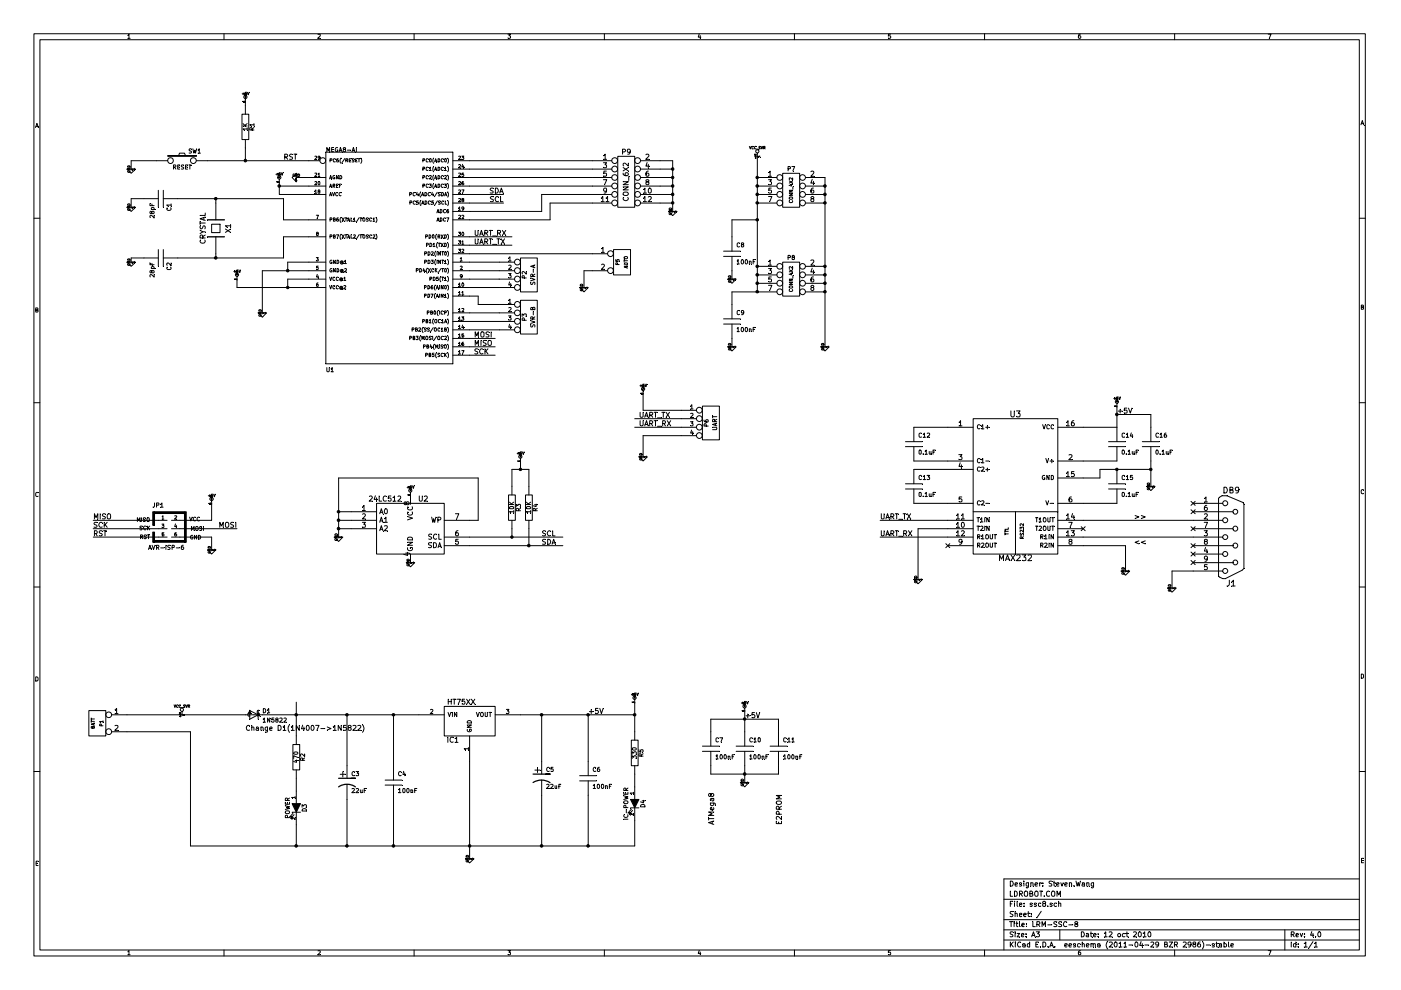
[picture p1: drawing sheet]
EESchema Schematic File Version 2  date 12/10/2010 18:19:44
LIBS:power
LIBS:device
LIBS:transistors
LIBS:conn
LIBS:linear
LIBS:regul
LIBS:74xx
LIBS:cmos4000
LIBS:adc-dac
LIBS:memory
LIBS:xilinx
LIBS:special
LIBS:microcontrollers
LIBS:dsp
LIBS:microchip
LIBS:analog_switches
LIBS:motorola
LIBS:texas
LIBS:intel
LIBS:audio
LIBS:interface
LIBS:digital-audio
LIBS:philips
LIBS:display
LIBS:cypress
LIBS:siliconi
LIBS:opto
LIBS:atmel
LIBS:contrib
LIBS:valves
LIBS:ssc8-cache
EELAYER 24  0
EELAYER END
$Descr A3 16535 11700
Sheet 1 1
Title "LRM-SSC-8"
Date "12 oct 2010"
Rev "4.0"
Comp "LDROBOT.COM"
Comment1 "Designer: Steven.Wang"
Comment2 ""
Comment3 ""
Comment4 ""
$EndDescr
Text Notes 9250 9750 1    60   ~ 0
E2PROM
Text Notes 8450 9750 1    60   ~ 0
ATMega8
Connection ~ 7950 2000
Wire Wire Line
	7800 2000 7950 2000
Connection ~ 7950 2200
Wire Wire Line
	7800 2200 7950 2200
Connection ~ 7950 2400
Wire Wire Line
	7800 2400 7950 2400
Wire Wire Line
	2900 8450 1500 8450
Wire Wire Line
	4950 8450 3100 8450
Wire Wire Line
	4850 5950 4850 5850
Wire Wire Line
	6400 2300 6400 2500
Wire Wire Line
	6400 2300 7000 2300
Wire Wire Line
	1875 6250 1100 6250
Wire Wire Line
	2125 6350 2500 6350
Wire Wire Line
	2125 6150 2500 6150
Wire Wire Line
	5550 3000 7000 3000
Wire Wire Line
	8650 2800 8650 2600
Wire Wire Line
	7600 5400 7600 5150
Wire Wire Line
	7600 5150 8050 5150
Connection ~ 7500 8450
Wire Wire Line
	7500 8650 7500 8300
Connection ~ 3500 8450
Wire Wire Line
	3500 9200 3500 9350
Wire Wire Line
	2250 8650 2250 10000
Wire Wire Line
	2250 8650 1500 8650
Wire Wire Line
	2250 10000 7500 10000
Connection ~ 4100 8450
Wire Wire Line
	4650 9050 4650 8450
Connection ~ 6950 8450
Wire Wire Line
	6950 9000 6950 8450
Wire Wire Line
	5950 2400 5550 2400
Wire Wire Line
	3400 3200 3400 3100
Wire Wire Line
	3400 3100 3650 3100
Wire Wire Line
	3400 3400 3400 3300
Wire Wire Line
	3400 3300 3650 3300
Wire Wire Line
	6400 2500 5550 2500
Wire Wire Line
	7000 2100 5550 2100
Wire Wire Line
	7000 1900 5550 1900
Wire Wire Line
	5900 3300 5550 3300
Wire Wire Line
	5900 3100 5550 3100
Wire Wire Line
	5900 3700 5550 3700
Wire Wire Line
	5550 3900 5900 3900
Connection ~ 8800 8500
Wire Wire Line
	8800 8400 8800 8650
Wire Wire Line
	8400 9150 9200 9150
Wire Wire Line
	8400 9150 8400 9050
Wire Wire Line
	9200 9150 9200 9050
Wire Wire Line
	4850 6650 4850 6550
Wire Wire Line
	6250 5750 6250 5550
Wire Wire Line
	6250 5550 6050 5550
Wire Wire Line
	6050 5550 6050 5750
Connection ~ 6050 6350
Wire Wire Line
	6050 6250 6050 6350
Connection ~ 4000 6050
Wire Wire Line
	5650 5650 4000 5650
Wire Wire Line
	5650 5650 5650 6150
Wire Wire Line
	5650 6150 5550 6150
Wire Wire Line
	4000 6150 4150 6150
Wire Wire Line
	4150 6050 4000 6050
Wire Wire Line
	8650 4000 8650 4100
Wire Wire Line
	8650 3600 8650 3450
Wire Wire Line
	8650 3450 8950 3450
Wire Wire Line
	8950 3450 8950 1850
Wire Wire Line
	8050 5050 7500 5050
Connection ~ 9750 3250
Connection ~ 8950 3350
Connection ~ 9750 2400
Connection ~ 8950 2400
Connection ~ 8950 2100
Connection ~ 8950 2200
Connection ~ 3300 2200
Wire Wire Line
	2100 2350 3350 2350
Wire Wire Line
	3350 2350 3350 2600
Connection ~ 2550 2350
Wire Wire Line
	2550 2400 2550 2350
Wire Wire Line
	5850 4200 5550 4200
Wire Wire Line
	5850 4000 5550 4000
Wire Wire Line
	3650 2800 3350 2800
Wire Wire Line
	1700 2350 1550 2350
Wire Wire Line
	1550 2350 1550 2450
Wire Wire Line
	1700 3050 1550 3050
Wire Wire Line
	1550 3050 1550 3100
Wire Wire Line
	3650 2100 3500 2100
Connection ~ 6950 10000
Wire Wire Line
	7500 10000 7500 9700
Connection ~ 4100 10000
Wire Wire Line
	1550 2000 1550 1900
Wire Wire Line
	1550 1900 1850 1900
Connection ~ 2900 1900
Wire Wire Line
	2900 1200 2900 1250
Wire Wire Line
	5550 2900 6050 2900
Wire Wire Line
	2800 3300 2800 3400
Wire Wire Line
	5550 2800 6050 2800
Wire Wire Line
	3650 1900 2450 1900
Wire Wire Line
	2900 1750 2900 1900
Connection ~ 5550 10000
Wire Wire Line
	6400 10000 6400 9400
Wire Wire Line
	6950 9400 6950 10000
Connection ~ 6400 10000
Wire Wire Line
	3650 2300 3300 2300
Wire Wire Line
	3650 2200 3300 2200
Wire Wire Line
	3350 2600 3650 2600
Wire Wire Line
	5850 4100 5550 4100
Wire Wire Line
	2550 3000 2550 3050
Connection ~ 2550 3050
Wire Wire Line
	2100 3050 3350 3050
Wire Wire Line
	3350 3050 3350 2800
Wire Wire Line
	3300 2300 3300 2150
Connection ~ 8950 2300
Connection ~ 9750 2300
Connection ~ 9750 2200
Connection ~ 8950 3250
Connection ~ 8950 3150
Connection ~ 8950 3450
Connection ~ 9750 3450
Connection ~ 9750 3150
Connection ~ 9750 3350
Wire Wire Line
	4650 10000 4650 9450
Connection ~ 4650 10000
Wire Wire Line
	8050 4950 7500 4950
Wire Wire Line
	8650 2600 8950 2600
Wire Wire Line
	8650 3200 8650 3300
Wire Wire Line
	4000 6250 4150 6250
Connection ~ 4000 6150
Connection ~ 4000 6250
Wire Wire Line
	6250 6250 6250 6450
Connection ~ 6250 6450
Wire Wire Line
	6150 5450 6150 5550
Connection ~ 6150 5550
Wire Wire Line
	5550 6350 6650 6350
Wire Wire Line
	5550 6450 6650 6450
Wire Wire Line
	4000 5650 4000 6350
Wire Wire Line
	8800 9250 8800 9050
Connection ~ 8800 9150
Wire Wire Line
	8400 8650 8400 8500
Wire Wire Line
	9200 8650 9200 8500
Wire Wire Line
	9200 8500 8400 8500
Wire Wire Line
	2500 6350 2500 6500
Wire Wire Line
	2500 6150 2500 5950
Wire Wire Line
	5550 3800 5900 3800
Wire Wire Line
	5900 3600 5650 3600
Wire Wire Line
	5650 3600 5650 3500
Wire Wire Line
	5650 3500 5550 3500
Wire Wire Line
	5900 3200 5550 3200
Wire Wire Line
	5900 3400 5550 3400
Wire Wire Line
	7000 2000 5550 2000
Wire Wire Line
	7000 2200 5550 2200
Wire Wire Line
	5550 2600 6500 2600
Wire Wire Line
	2800 3400 3650 3400
Connection ~ 3400 3400
Wire Wire Line
	3650 3200 3100 3200
Wire Wire Line
	3100 3200 3100 3700
Connection ~ 3400 3200
Wire Wire Line
	5950 2300 5550 2300
Wire Wire Line
	7500 9150 7500 9300
Wire Wire Line
	6400 8450 6400 9000
Connection ~ 6400 8450
Wire Wire Line
	4100 8450 4100 9050
Connection ~ 4650 8450
Wire Wire Line
	4100 10000 4100 9450
Wire Wire Line
	7500 8450 6150 8450
Wire Wire Line
	5550 10150 5550 9000
Wire Wire Line
	3500 10000 3500 9750
Connection ~ 3500 10000
Wire Wire Line
	3500 8700 3500 8300
Wire Wire Line
	8050 4850 7600 4850
Wire Wire Line
	7600 4850 7600 4650
Connection ~ 8950 2600
Wire Wire Line
	9750 2100 9750 4100
Wire Wire Line
	7000 3200 6900 3200
Wire Wire Line
	6900 3200 6900 3400
Wire Wire Line
	2125 6250 2800 6250
Wire Wire Line
	1875 6350 1100 6350
Wire Wire Line
	1875 6150 1100 6150
Wire Wire Line
	7000 2400 6500 2400
Wire Wire Line
	6500 2400 6500 2600
Wire Wire Line
	10400 6150 11200 6150
Connection ~ 13200 4900
Wire Wire Line
	13600 5050 13600 4900
Wire Wire Line
	13600 4900 13200 4900
Wire Wire Line
	13300 6750 13300 6450
Wire Wire Line
	11200 6250 10850 6250
Wire Wire Line
	10400 6350 11200 6350
Wire Wire Line
	13850 6950 13850 6750
Wire Wire Line
	13850 6750 14100 6750
Wire Wire Line
	12800 6150 14100 6150
Wire Wire Line
	13600 5550 13000 5550
Wire Wire Line
	13000 5550 13000 5650
Wire Wire Line
	12800 5050 13200 5050
Wire Wire Line
	11200 5550 10800 5550
Wire Wire Line
	11200 5050 10800 5050
Wire Wire Line
	11200 5450 10800 5450
Wire Wire Line
	11200 5950 10800 5950
Wire Wire Line
	12800 5450 13200 5450
Wire Wire Line
	13200 5950 12800 5950
Wire Wire Line
	13200 5050 13200 4800
Wire Wire Line
	12800 6350 14100 6350
Connection ~ 13200 5550
Wire Wire Line
	13300 6450 12800 6450
Wire Wire Line
	10850 6250 10850 6850
Wire Wire Line
	13600 5750 13600 5450
Connection ~ 13600 5550
Wire Wire Line
	13000 5650 12800 5650
Wire Wire Line
	7800 1900 7950 1900
Wire Wire Line
	7950 1900 7950 2500
Wire Wire Line
	7800 2300 7950 2300
Connection ~ 7950 2300
Wire Wire Line
	7800 2100 7950 2100
Connection ~ 7950 2100
$Comp
L CONN_6X2 P9
U 1 1
P 7400 2150
F 0 "P9" H 7400 2500 60  0000 C CNN
F 1 "CONN_6X2" V 7400 2150 60  0000 C CNN
	1    7400 2150
	1    0    0    -1  
$EndComp
Text Notes 2900 8650 0    60   ~ 0
Change D1(1N4007->1N5822)
$Comp
L DB9 J1
U 1 1
P 14550 6350
F 0 "J1" H 14550 6900 70  0000 C CNN
F 1 "DB9" H 14550 5800 70  0000 C CNN
	1    14550 6350
	1    0    0    1   
$EndComp
Text Label 13200 4900 0    60   ~ 0
+5V
Text Notes 13400 6450 0    60   ~ 0
<<
Text Notes 13400 6150 0    60   ~ 0
>>
Text Label 10400 6350 0    60   ~ 0
UART_RX
Text Label 10400 6150 0    60   ~ 0
UART_TX
$Comp
L MAX232 U3
U 1 1
P 12000 5750
F 0 "U3" H 12000 6600 70  0000 C CNN
F 1 "MAX232" H 12000 4900 70  0000 C CNN
F 2 "SOP16" H 12000 5750 60  0001 C CNN
	1    12000 5750
	1    0    0    -1  
$EndComp
$Comp
L C C16
U 1 1
P 13600 5250
F 0 "C16" H 13650 5350 50  0000 L CNN
F 1 "0.1uF" H 13650 5150 50  0000 L CNN
	1    13600 5250
	1    0    0    -1  
$EndComp
NoConn ~ 11200 6450
NoConn ~ 12800 6250
$Comp
L GND #PWR30
U 1 1
P 13300 6750
F 0 "#PWR30" H 13300 6750 30  0001 C CNN
F 1 "GND" H 13300 6680 30  0001 C CNN
	1    13300 6750
	1    0    0    -1  
$EndComp
$Comp
L GND #PWR28
U 1 1
P 10850 6850
F 0 "#PWR28" H 10850 6850 30  0001 C CNN
F 1 "GND" H 10850 6780 30  0001 C CNN
	1    10850 6850
	1    0    0    -1  
$EndComp
NoConn ~ 14100 6650
NoConn ~ 14100 6550
NoConn ~ 14100 6450
NoConn ~ 14100 6250
NoConn ~ 14100 6050
NoConn ~ 14100 5950
$Comp
L GND #PWR32
U 1 1
P 13850 6950
F 0 "#PWR32" H 13850 6950 30  0001 C CNN
F 1 "GND" H 13850 6880 30  0001 C CNN
	1    13850 6950
	1    0    0    -1  
$EndComp
$Comp
L +5V #PWR29
U 1 1
P 13200 4800
F 0 "#PWR29" H 13200 4890 20  0001 C CNN
F 1 "+5V" H 13200 4890 30  0000 C CNN
	1    13200 4800
	1    0    0    -1  
$EndComp
$Comp
L GND #PWR31
U 1 1
P 13600 5750
F 0 "#PWR31" H 13600 5750 30  0001 C CNN
F 1 "GND" H 13600 5680 30  0001 C CNN
	1    13600 5750
	1    0    0    -1  
$EndComp
$Comp
L C C15
U 1 1
P 13200 5750
F 0 "C15" H 13250 5850 50  0000 L CNN
F 1 "0.1uF" H 13250 5650 50  0000 L CNN
	1    13200 5750
	1    0    0    -1  
$EndComp
$Comp
L C C14
U 1 1
P 13200 5250
F 0 "C14" H 13250 5350 50  0000 L CNN
F 1 "0.1uF" H 13250 5150 50  0000 L CNN
	1    13200 5250
	1    0    0    -1  
$EndComp
$Comp
L C C13
U 1 1
P 10800 5750
F 0 "C13" H 10850 5850 50  0000 L CNN
F 1 "0.1uF" H 10850 5650 50  0000 L CNN
	1    10800 5750
	1    0    0    -1  
$EndComp
$Comp
L C C12
U 1 1
P 10800 5250
F 0 "C12" H 10850 5350 50  0000 L CNN
F 1 "0.1uF" H 10850 5150 50  0000 L CNN
	1    10800 5250
	1    0    0    -1  
$EndComp
$Comp
L DIODE-SMB D1
U 1 1
P 3000 8450
F 0 "D1" H 3100 8469 50  0000 L BNN
F 1 "1N5822" H 3100 8359 50  0000 L BNN
F 2 "diode-SMB" H 3000 8600 50  0001 C CNN
	1    3000 8450
	1    0    0    -1  
$EndComp
$Comp
L GND #PWR21
U 1 1
P 7950 2500
F 0 "#PWR21" H 7950 2500 30  0001 C CNN
F 1 "GND" H 7950 2430 30  0001 C CNN
	1    7950 2500
	1    0    0    -1  
$EndComp
Text Label 8800 8500 0    60   ~ 0
+5V
Text Label 6950 8450 0    60   ~ 0
+5V
Text Label 5950 2300 2    60   ~ 0
SDA
$Comp
L GND #PWR17
U 1 1
P 6900 3400
F 0 "#PWR17" H 6900 3400 30  0001 C CNN
F 1 "GND" H 6900 3330 30  0001 C CNN
	1    6900 3400
	1    0    0    -1  
$EndComp
$Comp
L CONN_2 P5
U 1 1
P 7350 3100
F 0 "P5" V 7300 3100 40  0000 C CNN
F 1 "AUTO" V 7400 3100 40  0000 C CNN
	1    7350 3100
	1    0    0    -1  
$EndComp
$Comp
L GND #PWR20
U 1 1
P 7600 5400
F 0 "#PWR20" H 7600 5400 30  0001 C CNN
F 1 "GND" H 7600 5330 30  0001 C CNN
	1    7600 5400
	1    0    0    -1  
$EndComp
$Comp
L CONN_4 P6
U 1 1
P 8400 5000
F 0 "P6" V 8350 5000 50  0000 C CNN
F 1 "UART" V 8450 5000 50  0000 C CNN
	1    8400 5000
	1    0    0    -1  
$EndComp
$Comp
L +6V #PWR4
U 1 1
P 2150 8450
F 0 "#PWR4" H 2150 8580 20  0001 C CNN
F 1 "VCC_SVR" H 2150 8550 30  0000 C CNN
	1    2150 8450
	1    0    0    -1  
$EndComp
$Comp
L +5V #PWR18
U 1 1
P 7500 8300
F 0 "#PWR18" H 7500 8390 20  0001 C CNN
F 1 "+5V" H 7500 8390 30  0000 C CNN
	1    7500 8300
	1    0    0    -1  
$EndComp
$Comp
L R R2
U 1 1
P 3500 8950
F 0 "R2" V 3580 8950 50  0000 C CNN
F 1 "470" V 3500 8950 50  0000 C CNN
	1    3500 8950
	1    0    0    -1  
$EndComp
$Comp
L LED D3
U 1 1
P 3500 9550
F 0 "D3" H 3500 9650 50  0000 C CNN
F 1 "POWER" H 3500 9450 50  0000 C CNN
	1    3500 9550
	0    1    1    0   
$EndComp
$Comp
L HT75XX IC1
U 1 1
P 5550 8700
F 0 "IC1" H 5350 8650 60  0000 C CNN
F 1 "HT75XX" H 5450 9100 60  0000 C CNN
F 2 "TO-92" H 5550 8700 60  0001 C CNN
	1    5550 8700
	1    0    0    -1  
$EndComp
$Comp
L CONN_4 P3
U 1 1
P 6250 3750
F 0 "P3" V 6200 3750 50  0000 C CNN
F 1 "SVR-B" V 6300 3750 50  0000 C CNN
	1    6250 3750
	1    0    0    -1  
$EndComp
$Comp
L CONN_4 P2
U 1 1
P 6250 3250
F 0 "P2" V 6200 3250 50  0000 C CNN
F 1 "SVR-A" V 6300 3250 50  0000 C CNN
	1    6250 3250
	1    0    0    -1  
$EndComp
$Comp
L MEGA8-AI U1
U 1 1
P 4550 2900
F 0 "U1" H 3850 1400 50  0000 L BNN
F 1 "MEGA8-AI" H 3850 4000 50  0000 L BNN
F 2 "atmel-TQFP32-08" H 4550 3050 50  0001 C CNN
	1    4550 2900
	1    0    0    -1  
$EndComp
Text Label 1100 6350 0    60   ~ 0
RST
Text Label 1100 6250 0    60   ~ 0
SCK
Text Label 2800 6250 2    60   ~ 0
MOSI
Text Label 1100 6150 0    60   ~ 0
MISO
$Comp
L AVR-ISP-6 JP1
U 1 1
P 2000 6250
F 0 "JP1" H 1800 6500 50  0000 L BNN
F 1 "AVR-ISP-6" H 1750 6000 50  0000 L BNN
F 2 "atmel-AVR-ISP-6" H 2000 6400 50  0001 C CNN
	1    2000 6250
	1    0    0    -1  
$EndComp
$Comp
L GND #PWR6
U 1 1
P 2500 6500
F 0 "#PWR6" H 2500 6500 30  0001 C CNN
F 1 "GND" H 2500 6430 30  0001 C CNN
	1    2500 6500
	-1   0    0    -1  
$EndComp
$Comp
L C C11
U 1 1
P 9200 8850
F 0 "C11" H 9250 8950 50  0000 L CNN
F 1 "100nF" H 9250 8750 50  0000 L CNN
	1    9200 8850
	1    0    0    -1  
$EndComp
$Comp
L GND #PWR14
U 1 1
P 4850 6650
F 0 "#PWR14" H 4850 6650 30  0001 C CNN
F 1 "GND" H 4850 6580 30  0001 C CNN
	1    4850 6650
	1    0    0    -1  
$EndComp
$Comp
L +5V #PWR13
U 1 1
P 4850 5850
F 0 "#PWR13" H 4850 5940 20  0001 C CNN
F 1 "+5V" H 4850 5940 30  0000 C CNN
	1    4850 5850
	1    0    0    -1  
$EndComp
Text Label 5950 2400 2    60   ~ 0
SCL
Text Label 6400 6450 0    60   ~ 0
SDA
Text Label 6400 6350 0    60   ~ 0
SCL
$Comp
L +5V #PWR16
U 1 1
P 6150 5450
F 0 "#PWR16" H 6150 5540 20  0001 C CNN
F 1 "+5V" H 6150 5540 30  0000 C CNN
	1    6150 5450
	1    0    0    -1  
$EndComp
$Comp
L R R4
U 1 1
P 6250 6000
F 0 "R4" V 6330 6000 50  0000 C CNN
F 1 "10K" V 6250 6000 50  0000 C CNN
	1    6250 6000
	1    0    0    -1  
$EndComp
$Comp
L R R3
U 1 1
P 6050 6000
F 0 "R3" V 6130 6000 50  0000 C CNN
F 1 "10K" V 6050 6000 50  0000 C CNN
	1    6050 6000
	1    0    0    -1  
$EndComp
$Comp
L GND #PWR12
U 1 1
P 4000 6350
F 0 "#PWR12" H 4000 6350 30  0001 C CNN
F 1 "GND" H 4000 6280 30  0001 C CNN
	1    4000 6350
	1    0    0    -1  
$EndComp
$Comp
L 24C512 U2
U 1 1
P 4850 6250
F 0 "U2" H 5000 6600 60  0000 C CNN
F 1 "24LC512" H 4550 6600 60  0000 C CNN
	1    4850 6250
	1    0    0    -1  
$EndComp
$Comp
L GND #PWR22
U 1 1
P 8650 3300
F 0 "#PWR22" H 8650 3300 30  0001 C CNN
F 1 "GND" H 8650 3230 30  0001 C CNN
	1    8650 3300
	1    0    0    -1  
$EndComp
$Comp
L C C9
U 1 1
P 8650 3800
F 0 "C9" H 8700 3900 50  0000 L CNN
F 1 "100nF" H 8700 3700 50  0000 L CNN
	1    8650 3800
	1    0    0    -1  
$EndComp
$Comp
L C C8
U 1 1
P 8650 3000
F 0 "C8" H 8700 3100 50  0000 L CNN
F 1 "100nF" H 8700 2900 50  0000 L CNN
	1    8650 3000
	1    0    0    -1  
$EndComp
$Comp
L +6V #PWR26
U 1 1
P 8950 1850
F 0 "#PWR26" H 8950 1980 20  0001 C CNN
F 1 "VCC_SVR" H 8950 1950 30  0000 C CNN
	1    8950 1850
	1    0    0    -1  
$EndComp
$Comp
L +5V #PWR19
U 1 1
P 7600 4650
F 0 "#PWR19" H 7600 4740 20  0001 C CNN
F 1 "+5V" H 7600 4740 30  0000 C CNN
	1    7600 4650
	1    0    0    -1  
$EndComp
Text Label 7550 5050 0    60   ~ 0
UART_RX
Text Label 7550 4950 0    60   ~ 0
UART_TX
$Comp
L C C4
U 1 1
P 4650 9250
F 0 "C4" H 4700 9350 50  0000 L CNN
F 1 "100nF" H 4700 9150 50  0000 L CNN
	1    4650 9250
	1    0    0    -1  
$EndComp
$Comp
L +5V #PWR24
U 1 1
P 8800 8400
F 0 "#PWR24" H 8800 8490 20  0001 C CNN
F 1 "+5V" H 8800 8490 30  0000 C CNN
	1    8800 8400
	1    0    0    -1  
$EndComp
$Comp
L GND #PWR25
U 1 1
P 8800 9250
F 0 "#PWR25" H 8800 9250 30  0001 C CNN
F 1 "GND" H 8800 9180 30  0001 C CNN
	1    8800 9250
	1    0    0    -1  
$EndComp
$Comp
L C C10
U 1 1
P 8800 8850
F 0 "C10" H 8850 8950 50  0000 L CNN
F 1 "100nF" H 8850 8750 50  0000 L CNN
	1    8800 8850
	1    0    0    -1  
$EndComp
$Comp
L C C7
U 1 1
P 8400 8850
F 0 "C7" H 8450 8950 50  0000 L CNN
F 1 "100nF" H 8450 8750 50  0000 L CNN
	1    8400 8850
	1    0    0    -1  
$EndComp
$Comp
L +5V #PWR10
U 1 1
P 3300 2150
F 0 "#PWR10" H 3300 2240 20  0001 C CNN
F 1 "+5V" H 3300 2240 30  0000 C CNN
	1    3300 2150
	1    0    0    -1  
$EndComp
$Comp
L GND #PWR11
U 1 1
P 3500 2100
F 0 "#PWR11" H 3500 2100 30  0001 C CNN
F 1 "GND" H 3500 2030 30  0001 C CNN
	1    3500 2100
	0    1    1    0   
$EndComp
$Comp
L R R5
U 1 1
P 7500 8900
F 0 "R5" V 7580 8900 50  0000 C CNN
F 1 "330" V 7500 8900 50  0000 C CNN
	1    7500 8900
	1    0    0    -1  
$EndComp
$Comp
L LED D4
U 1 1
P 7500 9500
F 0 "D4" H 7500 9600 50  0000 C CNN
F 1 "IC-POWER" H 7500 9400 50  0000 C CNN
	1    7500 9500
	0    1    1    0   
$EndComp
$Comp
L GND #PWR15
U 1 1
P 5550 10150
F 0 "#PWR15" H 5550 10150 30  0001 C CNN
F 1 "GND" H 5550 10080 30  0001 C CNN
	1    5550 10150
	1    0    0    -1  
$EndComp
$Comp
L C C6
U 1 1
P 6950 9200
F 0 "C6" H 7000 9300 50  0000 L CNN
F 1 "100nF" H 7000 9100 50  0000 L CNN
	1    6950 9200
	1    0    0    -1  
$EndComp
$Comp
L CP1 C5
U 1 1
P 6400 9200
F 0 "C5" H 6450 9300 50  0000 L CNN
F 1 "22uF" H 6450 9100 50  0000 L CNN
	1    6400 9200
	1    0    0    -1  
$EndComp
$Comp
L GND #PWR27
U 1 1
P 9750 4100
F 0 "#PWR27" H 9750 4100 30  0001 C CNN
F 1 "GND" H 9750 4030 30  0001 C CNN
	1    9750 4100
	1    0    0    -1  
$EndComp
$Comp
L GND #PWR23
U 1 1
P 8650 4100
F 0 "#PWR23" H 8650 4100 30  0001 C CNN
F 1 "GND" H 8650 4030 30  0001 C CNN
	1    8650 4100
	1    0    0    -1  
$EndComp
$Comp
L GND #PWR1
U 1 1
P 1550 2000
F 0 "#PWR1" H 1550 2000 30  0001 C CNN
F 1 "GND" H 1550 1930 30  0001 C CNN
	1    1550 2000
	1    0    0    -1  
$EndComp
$Comp
L R R1
U 1 1
P 2900 1500
F 0 "R1" V 2980 1500 50  0000 C CNN
F 1 "1K" V 2900 1500 50  0000 C CNN
	1    2900 1500
	1    0    0    -1  
$EndComp
$Comp
L +5V #PWR8
U 1 1
P 2900 1200
F 0 "#PWR8" H 2900 1290 20  0001 C CNN
F 1 "+5V" H 2900 1290 30  0000 C CNN
	1    2900 1200
	1    0    0    -1  
$EndComp
Text Label 3350 1900 0    60   ~ 0
RST
Text Label 5600 4200 0    60   ~ 0
SCK
Text Label 5600 4100 0    60   ~ 0
MISO
Text Label 5600 4000 0    60   ~ 0
MOSI
$Comp
L +5V #PWR5
U 1 1
P 2500 5950
F 0 "#PWR5" H 2500 6040 20  0001 C CNN
F 1 "+5V" H 2500 6040 30  0000 C CNN
	1    2500 5950
	-1   0    0    -1  
$EndComp
Text Label 5600 2900 0    60   ~ 0
UART_TX
Text Label 5600 2800 0    60   ~ 0
UART_RX
$Comp
L GND #PWR3
U 1 1
P 1550 3100
F 0 "#PWR3" H 1550 3100 30  0001 C CNN
F 1 "GND" H 1550 3030 30  0001 C CNN
	1    1550 3100
	1    0    0    -1  
$EndComp
$Comp
L GND #PWR2
U 1 1
P 1550 2450
F 0 "#PWR2" H 1550 2450 30  0001 C CNN
F 1 "GND" H 1550 2380 30  0001 C CNN
	1    1550 2450
	1    0    0    -1  
$EndComp
$Comp
L C C1
U 1 1
P 1900 2350
F 0 "C1" H 1950 2450 50  0000 L CNN
F 1 "28pF" H 1950 2250 50  0000 L CNN
	1    1900 2350
	0    1    1    0   
$EndComp
$Comp
L CP1 C3
U 1 1
P 4100 9250
F 0 "C3" H 4150 9350 50  0000 L CNN
F 1 "22uF" H 4150 9150 50  0000 L CNN
	1    4100 9250
	1    0    0    -1  
$EndComp
$Comp
L C C2
U 1 1
P 1900 3050
F 0 "C2" H 1950 3150 50  0000 L CNN
F 1 "28pF" H 1950 2950 50  0000 L CNN
	1    1900 3050
	0    1    1    0   
$EndComp
$Comp
L CRYSTAL X1
U 1 1
P 2550 2700
F 0 "X1" H 2550 2850 60  0000 C CNN
F 1 "CRYSTAL" H 2550 2550 60  0000 C CNN
	1    2550 2700
	0    1    1    0   
$EndComp
$Comp
L +5V #PWR7
U 1 1
P 2800 3300
F 0 "#PWR7" H 2800 3390 20  0001 C CNN
F 1 "+5V" H 2800 3390 30  0000 C CNN
	1    2800 3300
	1    0    0    -1  
$EndComp
$Comp
L GND #PWR9
U 1 1
P 3100 3700
F 0 "#PWR9" H 3100 3700 30  0001 C CNN
F 1 "GND" H 3100 3630 30  0001 C CNN
	1    3100 3700
	1    0    0    -1  
$EndComp
$Comp
L SW_PUSH SW1
U 1 1
P 2150 1900
F 0 "SW1" H 2300 2010 50  0000 C CNN
F 1 "RESET" H 2150 1820 50  0000 C CNN
	1    2150 1900
	1    0    0    -1  
$EndComp
$Comp
L CONN_2 P1
U 1 1
P 1150 8550
F 0 "P1" V 1100 8550 40  0000 C CNN
F 1 "BATT" V 1200 8550 40  0000 C CNN
	1    1150 8550
	-1   0    0    -1  
$EndComp
$Comp
L CONN_4X2 P8
U 1 1
P 9350 3300
F 0 "P8" H 9350 3550 50  0000 C CNN
F 1 "CONN_4X2" V 9350 3300 40  0000 C CNN
	1    9350 3300
	1    0    0    -1  
$EndComp
$Comp
L CONN_4X2 P7
U 1 1
P 9350 2250
F 0 "P7" H 9350 2500 50  0000 C CNN
F 1 "CONN_4X2" V 9350 2250 40  0000 C CNN
	1    9350 2250
	1    0    0    -1  
$EndComp
$EndSCHEMATC
